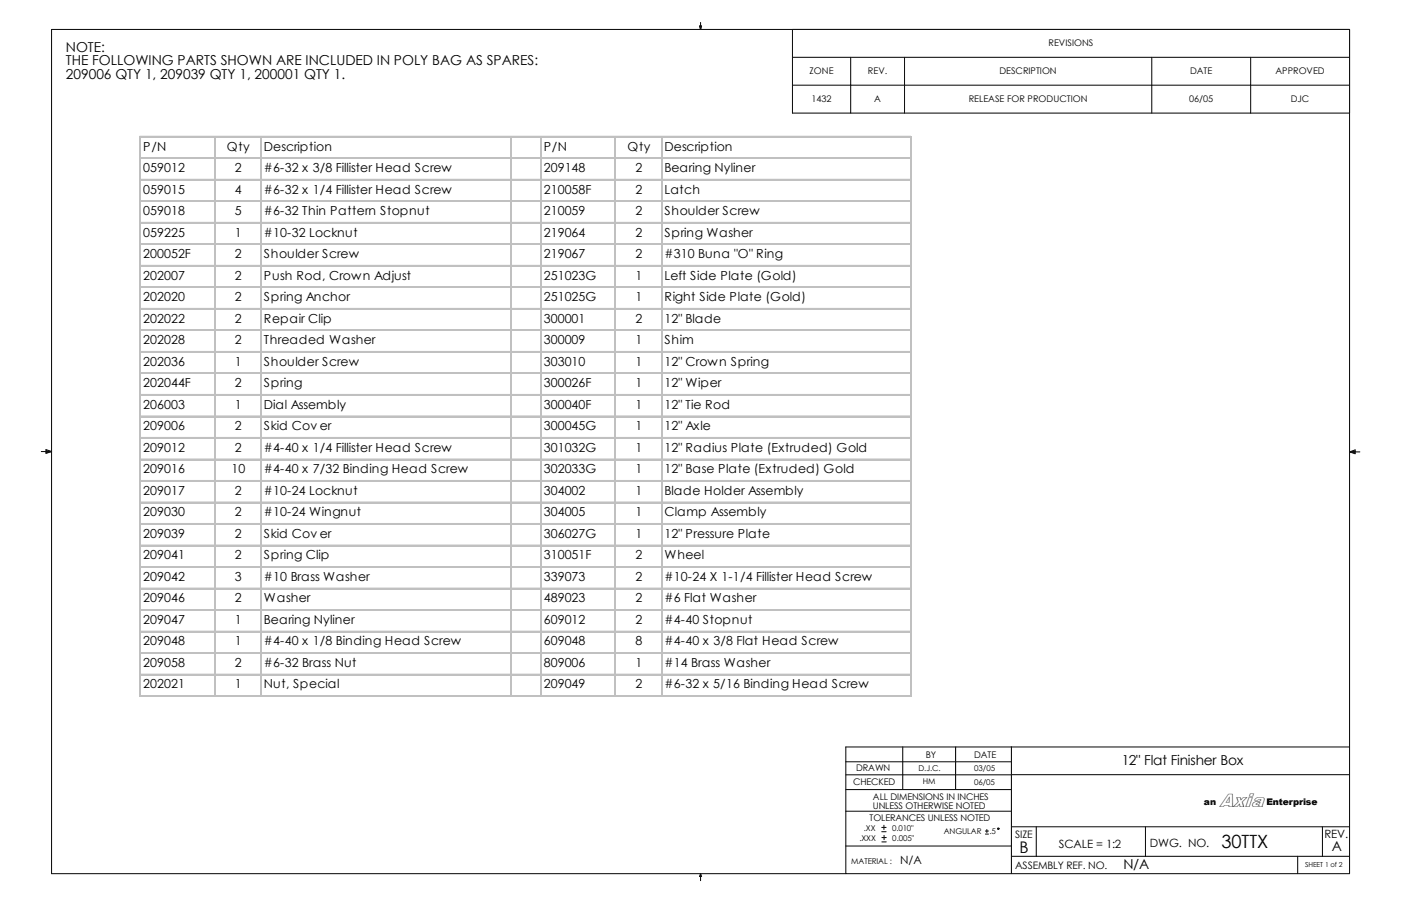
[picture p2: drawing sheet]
<svg xmlns="http://www.w3.org/2000/svg" width="432mm" height="279mm" viewBox="0 0 432 279" stroke-linecap="round" stroke-linejoin="round" font-family="sans-serif">
<g fill="none" stroke="#000" stroke-width=".31">
<path d="M15.9 9.1h400v260.3h-400zM215.6 8h.6l-.3 1.1zM215.7 8l.2 1.1M215.9 6.9v2.2M216 8l-.1 1.1M244.2 9.1v25.8h171.7M244.2 17.7h171.7M262.2 17.7v17.2M278.8 17.7v17.2M355 17.7v17.2M385.5 17.7v17.2M244.2 26.3h171.7"/>
<path d="M12.7 139.3h3.2M14.2 138.6l1.7 .7-1.7 .5zM14.2 139l1.7 .3M15.9 139.3l-1.7 .2M415.9 139.4l1.8 .2M415.9 139.4l1.8-.7v1.2zM415.9 139.4h3.2M417.7 139.1l-1.8 .3M260.7 234.9h51M278.2 230.4v13.1M294.5 230.4v13.1M311.7 230.4v39"/>
<path d="M415.9 230.4h-155.2v39M415.9 238.9l-155.2 .1M260.7 250.2h51M260.7 243.5h51M271.8 256.5h1.3M271.8 255.2h1.3M271.8 259.6h1.4M271.8 258.3h1.4M272.4 254.5v1.3M272.5 257.6v1.4M303.7 257.2h1M303.7 256.3h1"/>
<path d="M304.2 255.8v1M311.7 255h104.2M319.4 255v9.1M353 255v9.1M407.6 255v9.1M215.9 269.4v2.2M215.9 269.4l.3 .9h-.6zM260.7 260.9h51M311.7 264.1h104.2M400 264.1v5.3"/>
<circle cx="307.7" cy="255.6" r=".23"/>
</g>
<g fill="none" stroke="#c0c0c0" stroke-width=".31">
<path d="M43.1 48.6h237.6M43.1 55.3h237.6M66 42v172.9M80.3 42v172.9M157.2 42v172.9M166.5 42v172.9M189.4 42v172.9M203.8 42v172.9M43.1 61.9h237.6M43.1 68.6h237.6M43.1 75.2h237.6M43.1 81.8h237.6"/>
<path d="M43.1 88.5h237.6M43.1 95.1h237.6M43.1 101.7h237.6M43.1 108.4h237.6M43.1 115h237.6M43.1 121.6h237.6M43.1 128.3h237.6M43.1 134.9h237.6M43.1 141.5h237.6M43.1 148.2h237.6M43.1 154.8h237.6M43.1 161.4h237.6"/>
<path d="M43.1 168.1h237.6M43.1 174.7h237.6M43.1 181.4h237.6M43.1 188h237.6M43.1 194.6h237.6M43.1 214.9v-172.9h237.6v172.9M43.1 201.3h237.6M43.1 207.9h237.6M43.1 214.5h237.6"/>
</g>
<g fill="none" stroke="#c0c0c0" stroke-width=".34">
<path d="M43.1 42.2h237.6M43.1 55.5h237.6M43.1 68.7h237.6M43.1 82h237.6M43.1 95.3h237.6M43.1 108.5h237.6M43.1 121.8h237.6M43.1 141.7h237.6M43.1 155h237.6M43.1 168.3h237.6M43.1 181.5h237.6M43.1 194.8h237.6"/>
<path d="M43.1 208.1h237.6"/>
</g>
<g fill="none" stroke="#c0c0c0" stroke-width=".36">
<path d="M43.1 48.8h237.6M43.3 42v172.9M66.2 42v172.9M80.5 42v172.9M157.4 42v172.9M166.7 42v172.9M189.6 42v172.9M203.9 42v172.9M280.9 42v172.9M43.1 62.1h237.6M43.1 75.4h237.6M43.1 88.6h237.6"/>
<path d="M43.1 101.9h237.6M43.1 115.2h237.6M43.1 128.4h237.6M43.1 135.1h237.6M43.1 148.3h237.6M43.1 161.6h237.6M43.1 174.9h237.6M43.1 188.2h237.6M43.1 201.4h237.6M43.1 214.7h237.6"/>
</g>
<text font-size="6" x="375.9" y="248.8">Axia</text>
<text font-size="5.6" x="376.5" y="261.6">30TTX</text>
<text font-size="4.9" x="314.3" y="263">B</text>
<g font-size="4.2">
<text x="20.3" y="15.9">NOTE:</text>
<text x="20.3" y="20.2">THE FOLLOWING PARTS SHOWN ARE INCLUDED IN POLY BAG AS SPARES:</text>
<text x="20.3" y="24.4">209006 QTY 1, 209039 QTY 1, 200001 QTY 1.</text>
<text x="345.8" y="236">12&quot; Flat Finisher Box</text>
<text x="410.4" y="262.5">A</text>
<text x="346.2" y="268">N/A</text>
</g>
<g font-size="3.8">
<text x="44.2" y="46.4">P/N</text>
<text x="69.9" y="46.4">Qty</text>
<text x="81.4" y="46.4">Description</text>
<text x="167.6" y="46.4">P/N</text>
<text x="193.4" y="46.4">Qty</text>
<text x="204.8" y="46.4">Description</text>
<text x="44.2" y="53.1">059012</text>
<text x="72.4" y="53.1">2</text>
<text x="81.4" y="53.1">#6-32 x 3/8 Fillister Head Screw</text>
<text x="167.6" y="53.1">209148</text>
<text x="195.9" y="53.1">2</text>
<text x="204.8" y="53.1">Bearing Nyliner</text>
<text x="44.2" y="59.7">059015</text>
<text x="72.4" y="59.7">4</text>
<text x="81.4" y="59.7">#6-32 x 1/4 Fillister Head Screw</text>
<text x="167.6" y="59.7">210058F</text>
<text x="195.9" y="59.7">2</text>
<text x="204.8" y="59.7">Latch</text>
<text x="44.2" y="66.3">059018</text>
<text x="72.4" y="66.3">5</text>
<text x="81.4" y="66.3">#6-32 Thin Pattern Stopnut</text>
<text x="167.6" y="66.3">210059</text>
<text x="195.9" y="66.3">2</text>
<text x="204.8" y="66.3">Shoulder Screw</text>
<text x="44.2" y="73">059225</text>
<text x="72.4" y="73">1</text>
<text x="81.4" y="73">#10-32 Locknut</text>
<text x="167.6" y="73">219064</text>
<text x="195.9" y="73">2</text>
<text x="204.8" y="73">Spring Washer</text>
<text x="44.2" y="79.6">200052F</text>
<text x="72.4" y="79.6">2</text>
<text x="81.4" y="79.6">Shoulder Screw</text>
<text x="167.6" y="79.6">219067</text>
<text x="195.9" y="79.6">2</text>
<text x="204.8" y="79.6">#310 Buna &quot;O&quot; Ring</text>
<text x="44.2" y="86.3">202007</text>
<text x="72.4" y="86.3">2</text>
<text x="81.4" y="86.3">Push Rod, Crown Adjust</text>
<text x="167.6" y="86.3">251023G</text>
<text x="195.9" y="86.3">1</text>
<text x="204.8" y="86.3">Left Side Plate (Gold)</text>
<text x="44.2" y="92.9">202020</text>
<text x="72.4" y="92.9">2</text>
<text x="81.4" y="92.9">Spring Anchor</text>
<text x="167.6" y="92.9">251025G</text>
<text x="195.9" y="92.9">1</text>
<text x="204.8" y="92.9">Right Side Plate (Gold)</text>
<text x="44.2" y="99.5">202022</text>
<text x="72.4" y="99.5">2</text>
<text x="81.4" y="99.5">Repair Clip</text>
<text x="167.6" y="99.5">300001</text>
<text x="195.9" y="99.5">2</text>
<text x="204.8" y="99.5">12&quot; Blade</text>
<text x="44.2" y="106.2">202028</text>
<text x="72.4" y="106.2">2</text>
<text x="81.4" y="106.2">Threaded Washer</text>
<text x="167.6" y="106.2">300009</text>
<text x="195.9" y="106.2">1</text>
<text x="204.8" y="106.2">Shim</text>
<text x="44.2" y="112.8">202036</text>
<text x="72.4" y="112.8">1</text>
<text x="81.4" y="112.8">Shoulder Screw</text>
<text x="167.6" y="112.8">303010</text>
<text x="195.9" y="112.8">1</text>
<text x="204.8" y="112.8">12&quot; Crown Spring</text>
<text x="44.2" y="119.4">202044F</text>
<text x="72.4" y="119.4">2</text>
<text x="81.4" y="119.4">Spring</text>
<text x="167.6" y="119.4">300026F</text>
<text x="195.9" y="119.4">1</text>
<text x="204.8" y="119.4">12&quot; Wiper</text>
<text x="44.2" y="126.1">206003</text>
<text x="72.4" y="126.1">1</text>
<text x="81.4" y="126.1">Dial Assembly</text>
<text x="167.6" y="126.1">300040F</text>
<text x="195.9" y="126.1">1</text>
<text x="204.8" y="126.1">12&quot; Tie Rod</text>
<text x="44.2" y="132.7">209006</text>
<text x="72.4" y="132.7">2</text>
<text x="81.4" y="132.7">Skid Cov er</text>
<text x="167.6" y="132.7">300045G</text>
<text x="195.9" y="132.7">1</text>
<text x="204.8" y="132.7">12&quot; Axle</text>
<text x="44.2" y="139.3">209012</text>
<text x="72.4" y="139.3">2</text>
<text x="81.4" y="139.3">#4-40 x 1/4 Fillister Head Screw</text>
<text x="167.6" y="139.3">301032G</text>
<text x="195.9" y="139.3">1</text>
<text x="204.8" y="139.3">12&quot; Radius Plate (Extruded) Gold</text>
<text x="44.2" y="146">209016</text>
<text x="71.3" y="146">10</text>
<text x="81.4" y="146">#4-40 x 7/32 Binding Head Screw</text>
<text x="167.6" y="146">302033G</text>
<text x="195.9" y="146">1</text>
<text x="204.8" y="146">12&quot; Base Plate (Extruded) Gold</text>
<text x="44.2" y="152.6">209017</text>
<text x="72.4" y="152.6">2</text>
<text x="81.4" y="152.6">#10-24 Locknut</text>
<text x="167.6" y="152.6">304002</text>
<text x="195.9" y="152.6">1</text>
<text x="204.8" y="152.6">Blade Holder Assembly</text>
<text x="44.2" y="159.2">209030</text>
<text x="72.4" y="159.2">2</text>
<text x="81.4" y="159.2">#10-24 Wingnut</text>
<text x="167.6" y="159.2">304005</text>
<text x="195.9" y="159.2">1</text>
<text x="204.8" y="159.2">Clamp Assembly</text>
<text x="44.2" y="165.9">209039</text>
<text x="72.4" y="165.9">2</text>
<text x="81.4" y="165.9">Skid Cov er</text>
<text x="167.6" y="165.9">306027G</text>
<text x="195.9" y="165.9">1</text>
<text x="204.8" y="165.9">12&quot; Pressure Plate</text>
<text x="44.2" y="172.5">209041</text>
<text x="72.4" y="172.5">2</text>
<text x="81.4" y="172.5">Spring Clip</text>
<text x="167.6" y="172.5">310051F</text>
<text x="195.9" y="172.5">2</text>
<text x="204.8" y="172.5">Wheel</text>
<text x="44.2" y="179.1">209042</text>
<text x="72.4" y="179.1">3</text>
<text x="81.4" y="179.1">#10 Brass Washer</text>
<text x="167.6" y="179.1">339073</text>
<text x="195.9" y="179.1">2</text>
<text x="204.8" y="179.1">#10-24 X 1-1/4 Fillister Head Screw</text>
<text x="44.2" y="185.8">209046</text>
<text x="72.4" y="185.8">2</text>
<text x="81.4" y="185.8">Washer</text>
<text x="167.6" y="185.8">489023</text>
<text x="195.9" y="185.8">2</text>
<text x="204.8" y="185.8">#6 Flat Washer</text>
<text x="44.2" y="192.4">209047</text>
<text x="72.4" y="192.4">1</text>
<text x="81.4" y="192.4">Bearing Nyliner</text>
<text x="167.6" y="192.4">609012</text>
<text x="195.9" y="192.4">2</text>
<text x="204.8" y="192.4">#4-40 Stopnut</text>
<text x="44.2" y="199.1">209048</text>
<text x="72.4" y="199.1">1</text>
<text x="81.4" y="199.1">#4-40 x 1/8 Binding Head Screw</text>
<text x="167.6" y="199.1">609048</text>
<text x="195.9" y="199.1">8</text>
<text x="204.8" y="199.1">#4-40 x 3/8 Flat Head Screw</text>
<text x="44.2" y="205.7">209058</text>
<text x="72.4" y="205.7">2</text>
<text x="81.4" y="205.7">#6-32 Brass Nut</text>
<text x="167.6" y="205.7">809006</text>
<text x="195.9" y="205.7">1</text>
<text x="204.8" y="205.7">#14 Brass Washer</text>
<text x="44.2" y="212.3">202021</text>
<text x="72.4" y="212.3">1</text>
<text x="81.4" y="212.3">Nut, Special</text>
<text x="167.6" y="212.3">209049</text>
<text x="195.9" y="212.3">2</text>
<text x="204.8" y="212.3">#6-32 x 5/16 Binding Head Screw</text>
</g>
<g font-size="3.5">
<text x="326.3" y="261.5">SCALE = 1:2</text>
<text x="354.4" y="261.1">DWG. NO.</text>
<text x="408.2" y="258.4">REV.</text>
<text x="277.5" y="266.4">N/A</text>
</g>
<g font-size="3.2">
<text x="312.9" y="258.4">SIZE</text>
<text x="312.9" y="268.1">ASSEMBLY REF. NO.</text>
</g>
<g font-size="2.8">
<text x="323.2" y="14.2">REVISIONS</text>
<text x="249.5" y="22.8">ZONE</text>
<text x="267.5" y="22.8">REV.</text>
<text x="308" y="22.8">DESCRIPTION</text>
<text x="366.8" y="22.8">DATE</text>
<text x="393.1" y="22.8">APPROVED</text>
<text x="250.1" y="31.5">1432</text>
<text x="269.4" y="31.5">A</text>
<text x="298.6" y="31.5">RELEASE FOR PRODUCTION</text>
<text x="366.5" y="31.5">06/05</text>
<text x="397.8" y="31.4">DJC</text>
<text x="285.3" y="233.8">BY</text>
<text x="300.2" y="233.6">DATE</text>
<text x="263.9" y="237.8">DRAWN</text>
<text x="263" y="242.1">CHECKED</text>
<text x="269" y="249.5">UNLESS OTHERWISE NOTED</text>
<text x="269" y="246.7">ALL DIMENSIONS IN INCHES</text>
<text x="371.1" y="248.2">an</text>
<text x="390.4" y="248.2">Enterprise</text>
<text x="268" y="253.2">TOLERANCES UNLESS NOTED</text>
</g>
<g font-size="2.5">
<text x="283.1" y="237.6">D.J.C.</text>
<text x="300.2" y="237.7">03/05</text>
<text x="284.4" y="241.9">HM</text>
<text x="300.2" y="242">06/05</text>
<text x="266.2" y="256.3">.XX</text>
<text x="274.9" y="256.3">0.010&quot;</text>
<text x="290.9" y="257.2">ANGULAR</text>
<text x="305" y="257.2">.5</text>
<text x="264.9" y="259.5">.XXX</text>
<text x="275" y="259.3">0.005&quot;</text>
<text x="262.3" y="266.4">MATERIAL :</text>
</g>
<text font-size="2.1" x="402.3" y="267.5">SHEET 1 of 2</text>
</svg>
